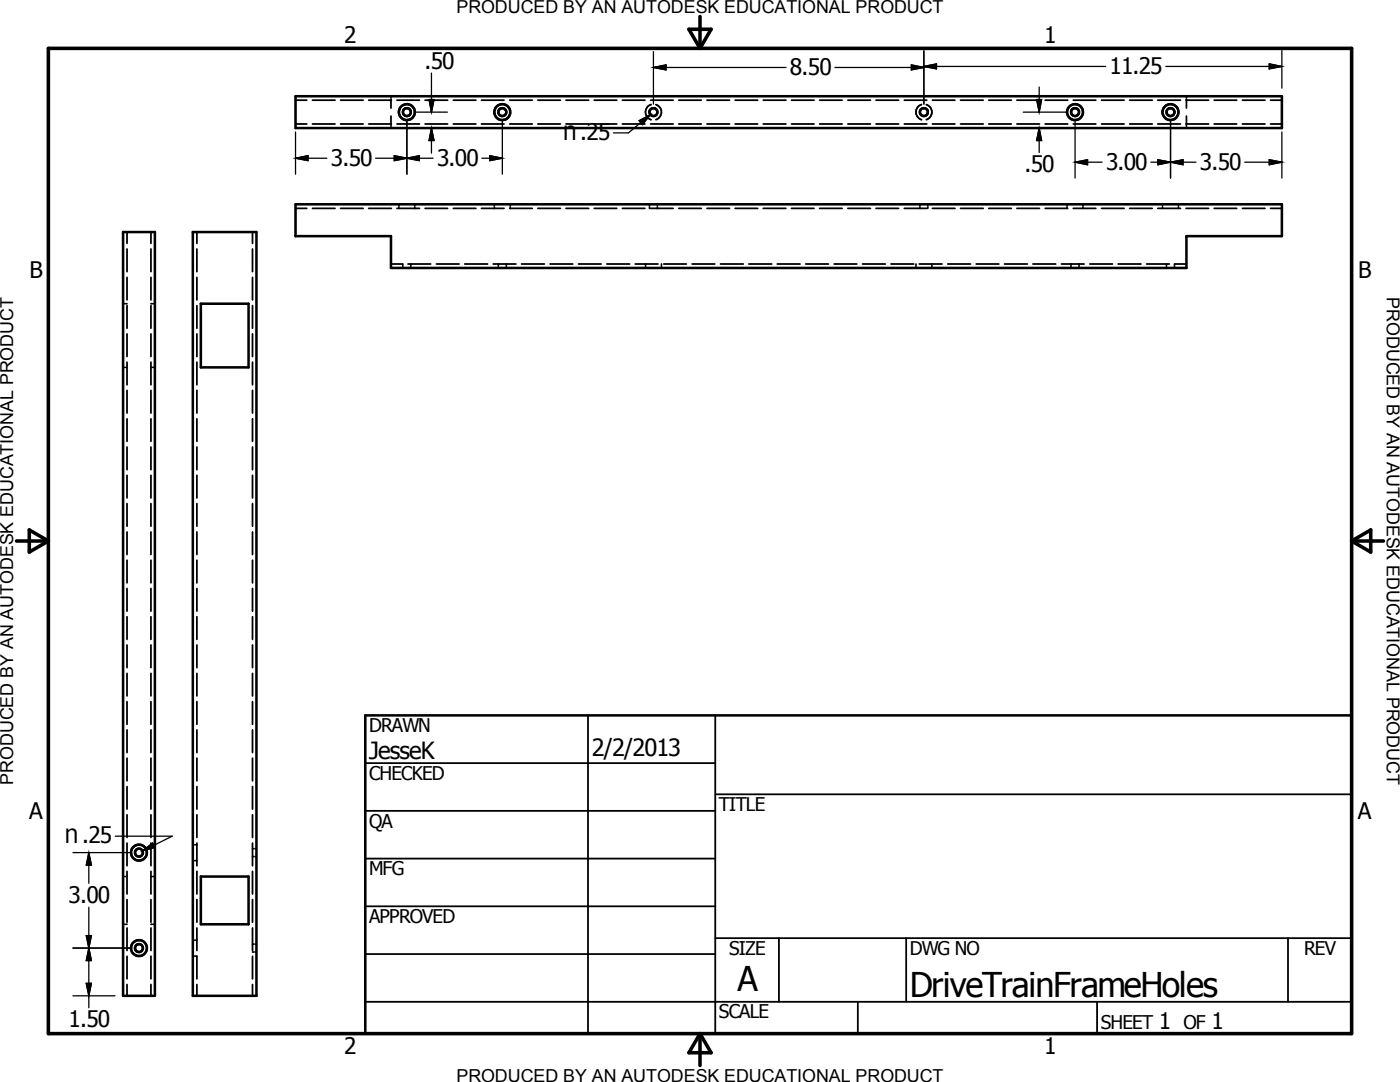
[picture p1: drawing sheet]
<svg xmlns="http://www.w3.org/2000/svg" width="279mm" height="216mm" viewBox="0 0 279 216" stroke-linecap="round" stroke-linejoin="round" font-family="sans-serif">
<g fill="none" stroke="#000" stroke-width=".51">
<path d="M59 19.2h196.8v6.4h-196.8zM24.6 46.3h6.3v152.4h-6.3zM38.5 46.3h12.7v152.4h-12.7zM59 40.8h196.8v6.3h-19v6.4h-158.8v-6.4h-19zM40.1 60.6h9.5v12.7h-9.5zM72.9 142.7h196.8v63.5h-196.8zM40.1 174.9h9.5v9.5h-9.5z"/>
<circle cx="81.2" cy="22.4" r="1.6"/>
<circle cx="81.2" cy="22.4" r=".79"/>
<circle cx="100.2" cy="22.4" r="1.59"/>
<circle cx="100.2" cy="22.4" r=".79"/>
<circle cx="130.4" cy="22.4" r=".78"/>
<circle cx="184.4" cy="22.4" r=".78"/>
<circle cx="214.5" cy="22.4" r=".79"/>
<circle cx="214.6" cy="22.4" r="1.59"/>
<circle cx="233.6" cy="22.4" r=".79"/>
<circle cx="233.6" cy="22.4" r="1.59"/>
<circle cx="27.7" cy="170.1" r=".79"/>
<circle cx="27.7" cy="170.1" r="1.59"/>
<circle cx="27.7" cy="189.2" r="1.58"/>
<circle cx="27.7" cy="189.2" r=".8"/>
</g>
<g fill="none" stroke="#000" stroke-width=".36">
<path d="M59 20h2.2M62.4 20h4.5M68 20h4.5M73.6 20h4.5M78 19.2v.3M78 19.7v1.9M79.2 20h4.5M84.8 20h4.5M90.5 20h4.5M96.1 20h4.5M101.7 20h4.5M107.3 20h4.5"/>
<path d="M113 20h4.5M118.6 20h4.5M124.2 20h4.5M129.8 20h4.5M135.5 20h4.5M141.1 20h4.5M146.7 20h4.5M152.3 20h4.5M158 20h4.5M163.6 20h4.5M169.2 20h4.5M174.8 20h4.5"/>
<path d="M180.5 20h4.5M186.1 20h4.5M191.7 20h4.5M197.3 20h4.5M202.9 20h4.5M208.6 20h4.5M214.2 20h4.5M219.8 20h4.5M225.5 20h4.4M231.1 20h4.5M236.7 20h4.5M236.8 19.2v.3"/>
<path d="M236.8 19.7v1.9M242.3 20h4.5M248 20h4.5M253.6 20h2.2M59 24.7h2.2M62.4 24.7h4.5M68 24.7h4.5M73.6 24.7h4.5M78 23.2v1.8M78 25.3v.3M79.2 24.7h4.5M84.8 24.7h4.5"/>
<path d="M90.5 24.7h4.5M96.1 24.7h4.5M101.7 24.7h4.5M107.3 24.7h4.5M113 24.7h4.5M118.6 24.7h4.5M124.2 24.7h4.5M129.8 24.7h4.5M129.9 20.9a1.59 1.59 0 0 0-1.1 1.5 1.59 1.59 0 0 0 1.1 1.5M130.9 20.9a1.56 1.56 0 0 1 1.1 1.5 1.56 1.56 0 0 1-1.1 1.5M135.5 24.7h4.5M141.1 24.7h4.5"/>
<path d="M146.7 24.7h4.5M152.3 24.7h4.5M158 24.7h4.5M163.6 24.7h4.5M169.2 24.7h4.5M174.8 24.7h4.5M180.5 24.7h4.5M183.9 20.9a1.59 1.59 0 0 0-1.1 1.5 1.59 1.59 0 0 0 1.1 1.5M184.9 20.9a1.56 1.56 0 0 1 1.1 1.5 1.56 1.56 0 0 1-1.1 1.5M186.1 24.7h4.5M191.7 24.7h4.5M197.3 24.7h4.5"/>
<path d="M202.9 24.7h4.5M208.6 24.7h4.5M214.2 24.7h4.5M219.8 24.7h4.5M225.5 24.7h4.4M231.1 24.7h4.5M236.7 24.7h4.5M236.8 23.2v1.8M236.8 25.3v.3M242.3 24.7h4.5M248 24.7h4.5M253.6 24.7h2.2"/>
<path d="M25.3 46.3v2.3M25.3 49.7v4.5M25.3 55.3v4.5M30.1 46.3v2.3M30.1 49.7v4.5M30.1 55.3v4.5M39.3 46.3v2.3M39.3 49.7v4.5M39.3 55.3v4.5M50.4 46.3v2.3M50.4 49.7v4.5M50.4 55.3v4.5"/>
<path d="M59 41.6h2.2M62.4 41.6h4.5M68 41.6h4.5M73.6 41.6h4.5M78 52.7h2.3M79.2 41.6h4.5M79.6 40.8v.2M79.6 41.3v.3M80.4 52.7v.3M80.4 53.2v.3M81.4 52.7h4.6M82 52.7v.3"/>
<path d="M82 53.2v.3M82.8 40.8v.2M82.8 41.3v.3M84.8 41.6h4.5M87.1 52.7h4.5M90.5 41.6h4.5M92.8 52.7h4.5M96.1 41.6h4.5M98.4 52.7h4.6M98.7 40.8v.2M98.7 41.3v.3M99.4 52.7v.3"/>
<path d="M99.4 53.2v.3M101 52.7v.3M101 53.2v.3M101.7 41.6h4.5M101.8 40.8v.2M101.8 41.3v.3M104.1 52.7h4.5M107.3 41.6h4.5M109.8 52.7h4.5M113 41.6h4.5M115.4 52.7h4.6M118.6 41.6h4.5"/>
<path d="M121.1 52.7h4.6M124.2 41.6h4.5M126.8 52.7h4.5M128.8 52.7v.3M128.8 53.2v.3M129.6 40.8v.2M129.6 41.3v.3M129.8 41.6h4.5M131.2 40.8v.2M131.2 41.3v.3M132 52.7v.3M132 53.2v.3"/>
<path d="M132.5 52.7h4.5M135.5 41.6h4.5M138.1 52.7h4.5M141.1 41.6h4.5M143.8 52.7h4.5M146.7 41.6h4.5M149.5 52.7h4.5M152.3 41.6h4.5M155.1 52.7h4.6M158 41.6h4.5M160.8 52.7h4.5M163.6 41.6h4.5"/>
<path d="M166.5 52.7h4.5M169.2 41.6h4.5M172.1 52.7h4.6M174.8 41.6h4.5M177.8 52.7h4.5M180.5 41.6h4.5M182.8 52.7v.3M182.8 53.2v.3M183.5 52.7h4.5M183.6 40.8v.2M183.6 41.3v.3M185.2 40.8v.2"/>
<path d="M185.2 41.3v.3M186 52.7v.3M186 53.2v.3M186.1 41.6h4.5M189.2 52.7h4.5M191.7 41.6h4.5M194.8 52.7h4.5M197.3 41.6h4.5M200.5 52.7h4.5M202.9 41.6h4.5M206.1 52.7h4.6M208.6 41.6h4.5"/>
<path d="M211.8 52.7h4.6M213 40.8v.2M213 41.3v.3M213.7 52.7v.3M213.7 53.2v.3M214.2 41.6h4.5M215.3 52.7v.3M215.3 53.2v.3M216.1 40.8v.2M216.1 41.3v.3M217.5 52.7h4.5M219.8 41.6h4.5"/>
<path d="M223.2 52.7h4.5M225.5 41.6h4.4M228.8 52.7h4.6M231.1 41.6h4.5M232 40.8v.2M232 41.3v.3M232.8 52.7v.3M232.8 53.2v.3M234.4 52.7v.3M234.4 53.2v.3M234.5 52.7h2.3M235.2 40.8v.2"/>
<path d="M235.2 41.3v.3M236.7 41.6h4.5M242.3 41.6h4.5M248 41.6h4.5M253.6 41.6h2.2M24.6 60.6h.2M24.6 73.3h.2M25.1 60.6h.2M25.1 73.3h.2M25.3 61v4.5M25.3 66.6v4.5M25.3 72.3v4.5"/>
<path d="M25.3 77.9v4.5M30.1 60.6h.3M30.1 73.3h.3M30.1 61v4.5M30.1 66.6v4.5M30.1 72.3v4.5M30.1 77.9v4.5M30.6 60.6h.3M30.6 73.3h.3M39.3 61v4.5M39.3 66.6v4.5M39.3 72.3v4.5"/>
<path d="M39.3 77.9v4.5M50.4 61v4.5M50.4 66.6v4.5M50.4 72.3v4.5M50.4 77.9v4.5M25.3 83.6v4.5M25.3 89.2v4.5M25.3 94.8v4.6M30.1 83.6v4.5M30.1 89.2v4.5M30.1 94.8v4.6M39.3 83.6v4.5"/>
<path d="M39.3 89.2v4.5M39.3 94.8v4.6M50.4 83.6v4.5M50.4 89.2v4.5M50.4 94.8v4.6M25.3 100.5v4.5M25.3 106.1v4.5M25.3 111.8v4.5M25.3 117.4v4.5M30.1 100.5v4.5M30.1 106.1v4.5M30.1 111.8v4.5"/>
<path d="M30.1 117.4v4.5M39.3 100.5v4.5M39.3 106.1v4.5M39.3 111.8v4.5M39.3 117.4v4.5M50.4 100.5v4.5M50.4 106.1v4.5M50.4 111.8v4.5M50.4 117.4v4.5M25.3 123.1v4.5M25.3 128.7v4.5M25.3 134.4v4.5"/>
<path d="M30.1 123.1v4.5M30.1 128.7v4.5M30.1 134.4v4.5M39.3 123.1v4.5M39.3 128.7v4.5M39.3 134.4v4.5M50.4 123.1v4.5M50.4 128.7v4.5M50.4 134.4v4.5M25.3 140v4.5M25.3 145.6v4.6M25.3 151.3v4.5"/>
<path d="M25.3 156.9v4.5M30.1 140v4.5M30.1 145.6v4.6M30.1 151.3v4.5M30.1 156.9v4.5M39.3 140v4.5M39.3 145.6v4.6M39.3 151.3v4.5M39.3 156.9v4.5M50.4 140v4.5M50.4 145.6v4.6M50.4 151.3v4.5"/>
<path d="M50.4 156.9v4.5M72.9 152.3h69.8M117.3 142.7v63.5M142.7 158.5h127M142.7 142.7v63.5M24.6 174.9h.2M25.1 174.9h.2M25.3 162.6v4.5M25.3 168.2v4.5M25.3 173.9v4.5M25.3 179.5v4.5M30.1 174.9h.3"/>
<path d="M30.1 162.6v4.5M30.1 168.2v4.5M30.1 173.9v4.5M30.1 179.5v4.5M30.6 174.9h.3M38.5 168.6h.3M38.5 171.7h.3M39 168.6h.3M39 171.7h.3M39.3 162.6v4.5M39.3 168.2v4.5M39.3 173.9v4.5"/>
<path d="M39.3 179.5v4.5M50.4 162.6v4.5M50.4 168.2v4.5M50.4 173.9v4.5M50.4 179.5v4.5M50.4 170.9h.3M50.4 169.3h.3M50.9 170.9h.3M50.9 169.3h.3M72.9 161.8h69.8M72.9 171.3h69.8M24.6 184.4h.2"/>
<path d="M25.1 184.4h.2M25.3 185.2v4.5M25.3 190.8v4.5M25.3 196.4v2.3M30.1 184.4h.3M30.1 185.2v4.5M30.1 190.8v4.5M30.1 196.4v2.3M30.6 184.4h.3M38.5 187.6h.3M38.5 190.8h.3M39 190.8h.3v4.5"/>
<path d="M39 187.6h.3M39.3 185.2v4.5M39.3 196.4v2.3M50.4 185.2v4.5M50.4 190.8v4.5M50.4 196.4v2.3M50.4 190h.3M50.4 188.4h.3M50.9 190h.3M50.9 188.4h.3M72.9 180.8h69.8M72.9 190.4h69.8"/>
<path d="M72.9 199.9h196.8M142.7 187.2h127M155.4 187.2v12.7M171.2 199.9v6.3M180.8 187.2v12.7M218.9 199.9v6.3M257 187.2v12.7"/>
</g>
<path d="M9.7 9.7h260v196.5h-260zM137.5 5.8h4.4l-2.2 3.9zM139.7 3.3v6.4M3.3 107.9h6.4M5.8 105.7l3.9 2.2-3.9 2.3zM269.7 107.9h6.4M269.7 107.9l3.9-2.2v4.5zM139.7 206.2v6.4M139.7 206.2l2.2 3.9h-4.4z" fill="none" stroke="#000" stroke-width=".71"/>
<g fill="none" stroke="#000" stroke-width=".25">
<path d="M85.6 19.9h1l-.5 2.5zM86.1 14.6v7.8M130.4 13.5h26.5M130.4 13.5l2.5-.5v.9zM130.4 10.3v10.5M166.6 13.5h17.8M181.9 13l2.5 .5-2.5 .4zM184.4 13.3h36.2M184.4 13.3l2.5-.5v.9zM184.4 10.1v10.7M206.9 19.9h1l-.5 2.5zM207.4 17.4v5"/>
<path d="M232.7 13.3h23.1M253.3 12.8l2.5 .5-2.5 .4zM255.8 10.1v7.5M59 31.6h6.2M59 31.6l2.5-.5v1zM59 26.3v8.4M75 31.6h11.4M78.7 31.1l2.5 .5-2.5 .5zM81.2 24v10.7M81.2 31.6l2.5-.5v1zM82.8 22.4h6.5M86.1 25.6l.5 2.4h-1z"/>
<path d="M86.1 25.6v5M96.2 31.6h4.1M97.7 31.1l2.6 .5-2.6 .5zM100.3 24v10.7M127.6 24.1l2.2-1.2-1.6 2zM129.8 22.9l-4.4 3.6h-3M204.2 22.4h8.8M207.4 25.6v4.8M207.4 25.6l.5 2.4h-1zM214.6 32.4h5.3M214.6 32.4l2.4-.5v1zM214.6 24v11.5"/>
<path d="M229.7 32.4h9M231.1 31.9l2.5 .5-2.5 .5zM233.6 32.4l2.5-.5v1zM233.6 24v11.5M248.4 32.4h7.4M253.3 31.9l2.5 .5-2.5 .5zM255.8 26.3v9.2M14.6 170.1h11.5M17.7 170.1v6.2M17.7 170.1l.5 2.5h-1zM23 166.9h11.4l-6 2.9M28.4 169.8l2.1-1.6 .4 .9z"/>
<path d="M14.6 189.2h11.5M14.6 198.7h8.4M17.2 196.2h1l-.5 2.5zM17.2 186.7l1 5h-1l1-5zM17.7 181v20.1"/>
</g>
<g fill="#000" stroke="#000" stroke-width=".25">
<path d="M85.6 19.9h1l-.5 2.5zM130.4 13.5l2.5-.5v.9zM181.9 13l2.5 .5-2.5 .4zM184.4 13.3l2.5-.5v.9zM206.9 19.9h1l-.5 2.5zM253.3 12.8l2.5 .5-2.5 .4zM59 31.6l2.5-.5v1zM78.7 31.1l2.5 .5-2.5 .5zM81.2 31.6l2.5-.5v1zM86.1 25.6l.5 2.4h-1zM97.7 31.1l2.6 .5-2.6 .5zM127.6 24.1l2.2-1.2-1.6 2z"/>
<path d="M207.4 25.6l.5 2.4h-1zM214.6 32.4l2.4-.5v1zM231.1 31.9l2.5 .5-2.5 .5zM233.6 32.4l2.5-.5v1zM253.3 31.9l2.5 .5-2.5 .5zM17.7 170.1l.5 2.5h-1zM28.4 169.8l2.1-1.6 .4 .9zM17.2 196.2h1l-.5 2.5zM17.2 186.7h1l-.5 2.5zM17.7 189.2l.5 2.5h-1z"/>
</g>
<g font-size="6.8">
<text x="147.2" y="197.7">A</text>
<text x="181.6" y="199">DriveTrainFrameHoles</text>
</g>
<g font-size="5.4">
<text x="112.4" y="28">⌀</text>
<text x="13" y="168.3">⌀</text>
</g>
<g font-size="4.7">
<text x="73.7" y="151.4">JesseK</text>
<text x="118.1" y="150.8">2/2/2013</text>
</g>
<g font-size="4.5">
<text x="68.7" y="8.7">2</text>
<text x="208.4" y="8.7">1</text>
<text x="84.7" y="13.7">.50</text>
<text x="157.7" y="15">8.50</text>
<text x="221.4" y="14.8">11.25</text>
<text x="115.8" y="28">.25</text>
<text x="66" y="33.1">3.50</text>
<text x="87.2" y="33.1">3.00</text>
<text x="204.4" y="34.4">.50</text>
<text x="220.7" y="33.9">3.00</text>
<text x="239.5" y="33.9">3.50</text>
<text x="5.9" y="55.5">B</text>
<text x="271" y="55.5">B</text>
<text x="5.8" y="163.4">A</text>
<text x="271" y="163.4">A</text>
<text x="16.4" y="168.3">.25</text>
<text x="13.7" y="180.2">3.00</text>
<text x="13.7" y="205">1.50</text>
<text x="231.3" y="205.4">1</text>
<text x="241.8" y="205.4">1</text>
<text x="68.7" y="210.3">2</text>
<text x="208.4" y="210.3">1</text>
</g>
<g font-size="3.8">
<text x="73.7" y="146">DRAWN</text>
<text x="73.7" y="155.6">CHECKED</text>
<text x="143.5" y="161.8">TITLE</text>
<text x="73.7" y="165.2">QA</text>
<text x="73.7" y="174.7">MFG</text>
<text x="73.7" y="184.2">APPROVED</text>
<text x="145.5" y="190.5">SIZE</text>
<text x="181.6" y="190.6">DWG NO</text>
<text x="260.3" y="190.5">REV</text>
<text x="143.5" y="203.2">SCALE</text>
<text x="219.7" y="205.4">SHEET</text>
<text x="236.2" y="205.4">OF</text>
</g>
<g font-size="3.6">
<text x="91.1" y="2.6">PRODUCED BY AN AUTODESK EDUCATIONAL PRODUCT</text>
<text x="276.8" y="59.4" transform="rotate(90 276.8 59.4)">PRODUCED BY AN AUTODESK EDUCATIONAL PRODUCT</text>
<text x="2.6" y="156.5" transform="rotate(-90 2.6 156.5)">PRODUCED BY AN AUTODESK EDUCATIONAL PRODUCT</text>
<text x="91.1" y="215.9">PRODUCED BY AN AUTODESK EDUCATIONAL PRODUCT</text>
</g>
</svg>
